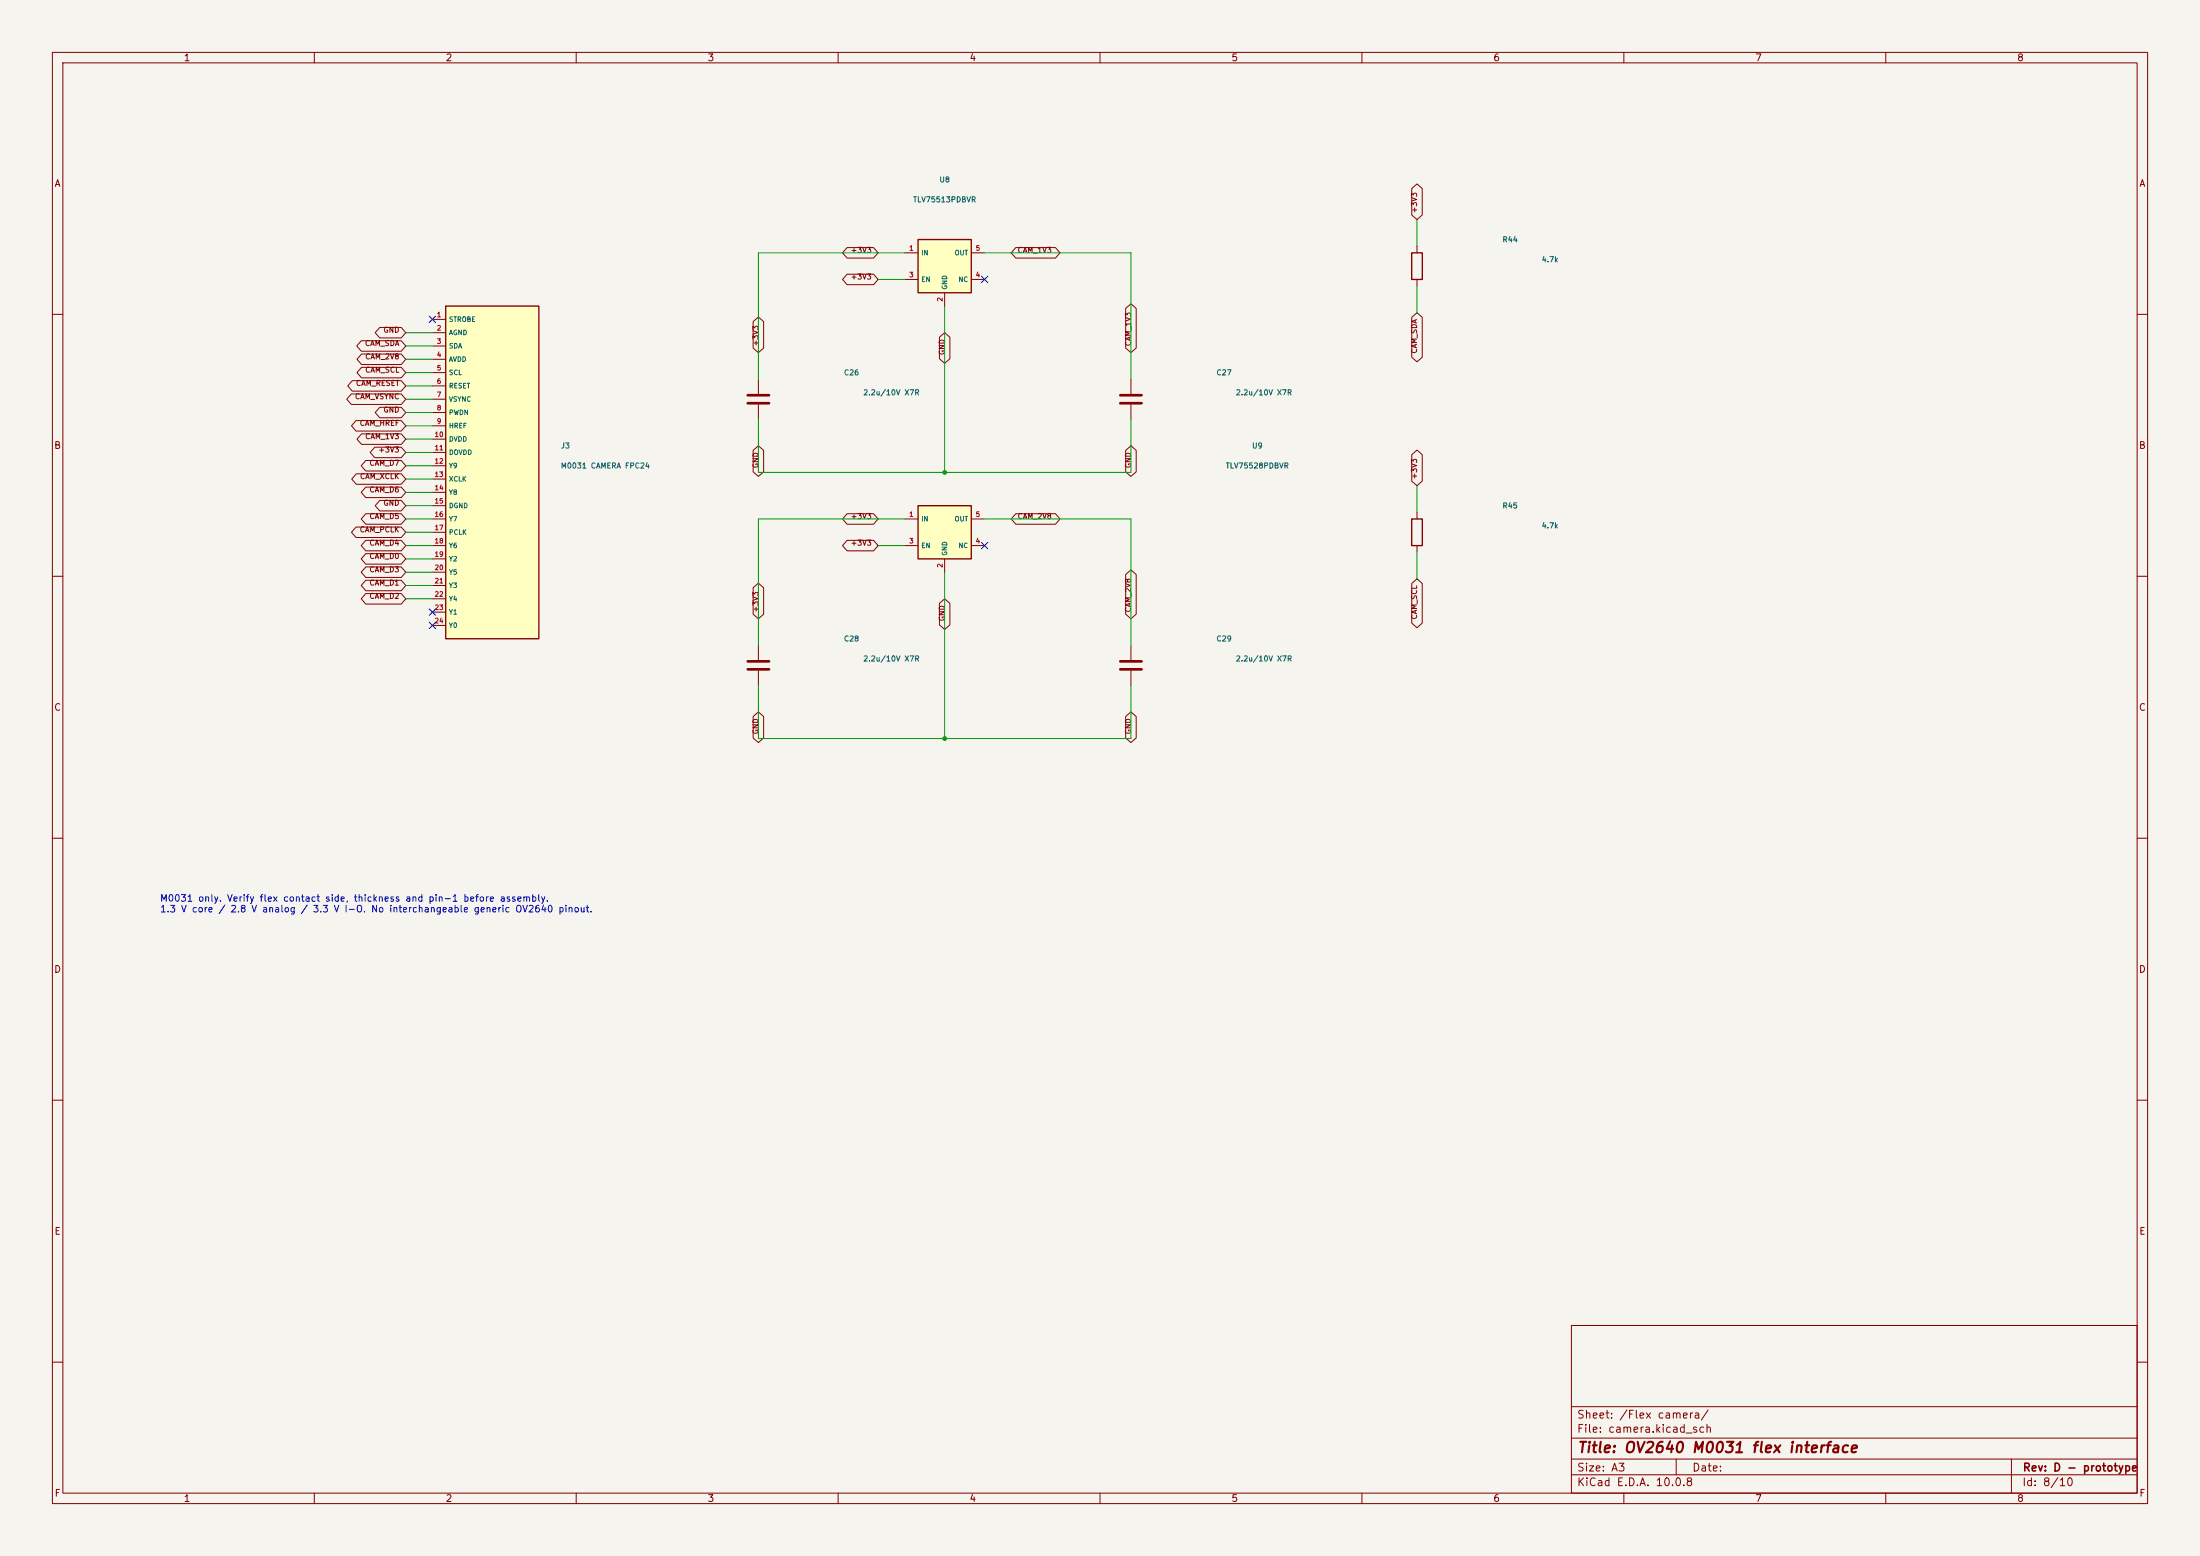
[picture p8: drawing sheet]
(kicad_sch (version 20230121) (generator "eeschema") (paper "A3") (title_block (title "OV2640 M0031 flex interface") (rev "D - prototype")) (lib_symbols (symbol "UGV:Device__R" (pin_numbers hide) (pin_names (offset 0)) (in_bom yes) (on_board yes) (property "Reference" "R" (at 2.032 0 90) (effects (font (size 1.27 1.27)))) (property "Value" "R" (at 0 0 90) (effects (font (size 1.27 1.27)))) (property "Footprint" "" (at -1.778 0 90) (effects (font (size 1.27 1.27)) hide)) (property "Datasheet" "~" (at 0 0 0) (effects (font (size 1.27 1.27)) hide)) (property "ki_keywords" "R res resistor" (at 0 0 0) (effects (font (size 1.27 1.27)) hide)) (property "ki_description" "Resistor" (at 0 0 0) (effects (font (size 1.27 1.27)) hide)) (property "ki_fp_filters" "R_*" (at 0 0 0) (effects (font (size 1.27 1.27)) hide)) (symbol "Device__R_0_1" (rectangle (start -1.016 -2.54) (end 1.016 2.54) (stroke (width 0.254) (type default)) (fill (type none)))) (symbol "Device__R_1_1" (pin passive line (at 0 3.81 270) (length 1.27) (name "~" (effects (font (size 1.27 1.27)))) (number "1" (effects (font (size 1.27 1.27))))) (pin passive line (at 0 -3.81 90) (length 1.27) (name "~" (effects (font (size 1.27 1.27)))) (number "2" (effects (font (size 1.27 1.27)))))))(symbol "UGV:Camera_FPC24" (in_bom yes) (on_board yes)(property "Reference" "U" (at 0 8 0) (effects (font (size 1 1))))(property "Value" "Camera_FPC24" (at 0 6 0) (effects (font (size 1 1))))(symbol "Camera_FPC24_0_1" (rectangle (start -5.08 31.75) (end 12.7 -31.75) (stroke (width 0.254) (type default)) (fill (type background))))(symbol "Camera_FPC24_1_1"(pin passive line (at -7.62 29.21 0) (length 2.54) (name "STROBE" (effects (font (size 0.9 0.9)))) (number "1" (effects (font (size 0.9 0.9)))))(pin passive line (at -7.62 26.67 0) (length 2.54) (name "AGND" (effects (font (size 0.9 0.9)))) (number "2" (effects (font (size 0.9 0.9)))))(pin passive line (at -7.62 24.130000000000003 0) (length 2.54) (name "SDA" (effects (font (size 0.9 0.9)))) (number "3" (effects (font (size 0.9 0.9)))))(pin passive line (at -7.62 21.59 0) (length 2.54) (name "AVDD" (effects (font (size 0.9 0.9)))) (number "4" (effects (font (size 0.9 0.9)))))(pin passive line (at -7.62 19.05 0) (length 2.54) (name "SCL" (effects (font (size 0.9 0.9)))) (number "5" (effects (font (size 0.9 0.9)))))(pin passive line (at -7.62 16.51 0) (length 2.54) (name "RESET" (effects (font (size 0.9 0.9)))) (number "6" (effects (font (size 0.9 0.9)))))(pin passive line (at -7.62 13.97 0) (length 2.54) (name "VSYNC" (effects (font (size 0.9 0.9)))) (number "7" (effects (font (size 0.9 0.9)))))(pin passive line (at -7.62 11.43 0) (length 2.54) (name "PWDN" (effects (font (size 0.9 0.9)))) (number "8" (effects (font (size 0.9 0.9)))))(pin passive line (at -7.62 8.89 0) (length 2.54) (name "HREF" (effects (font (size 0.9 0.9)))) (number "9" (effects (font (size 0.9 0.9)))))(pin passive line (at -7.62 6.350000000000001 0) (length 2.54) (name "DVDD" (effects (font (size 0.9 0.9)))) (number "10" (effects (font (size 0.9 0.9)))))(pin passive line (at -7.62 3.8100000000000023 0) (length 2.54) (name "DOVDD" (effects (font (size 0.9 0.9)))) (number "11" (effects (font (size 0.9 0.9)))))(pin passive line (at -7.62 1.2699999999999996 0) (length 2.54) (name "Y9" (effects (font (size 0.9 0.9)))) (number "12" (effects (font (size 0.9 0.9)))))(pin passive line (at -7.62 -1.2699999999999996 0) (length 2.54) (name "XCLK" (effects (font (size 0.9 0.9)))) (number "13" (effects (font (size 0.9 0.9)))))(pin passive line (at -7.62 -3.8100000000000023 0) (length 2.54) (name "Y8" (effects (font (size 0.9 0.9)))) (number "14" (effects (font (size 0.9 0.9)))))(pin passive line (at -7.62 -6.350000000000001 0) (length 2.54) (name "DGND" (effects (font (size 0.9 0.9)))) (number "15" (effects (font (size 0.9 0.9)))))(pin passive line (at -7.62 -8.89 0) (length 2.54) (name "Y7" (effects (font (size 0.9 0.9)))) (number "16" (effects (font (size 0.9 0.9)))))(pin passive line (at -7.62 -11.43 0) (length 2.54) (name "PCLK" (effects (font (size 0.9 0.9)))) (number "17" (effects (font (size 0.9 0.9)))))(pin passive line (at -7.62 -13.969999999999999 0) (length 2.54) (name "Y6" (effects (font (size 0.9 0.9)))) (number "18" (effects (font (size 0.9 0.9)))))(pin passive line (at -7.62 -16.509999999999998 0) (length 2.54) (name "Y2" (effects (font (size 0.9 0.9)))) (number "19" (effects (font (size 0.9 0.9)))))(pin passive line (at -7.62 -19.049999999999997 0) (length 2.54) (name "Y5" (effects (font (size 0.9 0.9)))) (number "20" (effects (font (size 0.9 0.9)))))(pin passive line (at -7.62 -21.589999999999996 0) (length 2.54) (name "Y3" (effects (font (size 0.9 0.9)))) (number "21" (effects (font (size 0.9 0.9)))))(pin passive line (at -7.62 -24.130000000000003 0) (length 2.54) (name "Y4" (effects (font (size 0.9 0.9)))) (number "22" (effects (font (size 0.9 0.9)))))(pin passive line (at -7.62 -26.67 0) (length 2.54) (name "Y1" (effects (font (size 0.9 0.9)))) (number "23" (effects (font (size 0.9 0.9)))))(pin passive line (at -7.62 -29.21 0) (length 2.54) (name "Y0" (effects (font (size 0.9 0.9)))) (number "24" (effects (font (size 0.9 0.9)))))))(symbol "UGV:TLV755P_DBV" (in_bom yes) (on_board yes)(property "Reference" "U" (at 0 8 0) (effects (font (size 1 1))))(property "Value" "TLV755P_DBV" (at 0 6 0) (effects (font (size 1 1))))(symbol "TLV755P_DBV_0_1" (rectangle (start -5.08 5.08) (end 5.08 -5.08) (stroke (width 0.254) (type default)) (fill (type background))))(symbol "TLV755P_DBV_1_1"(pin power_in line (at -7.62 2.54 0) (length 2.54) (name "IN" (effects (font (size 0.9 0.9)))) (number "1" (effects (font (size 0.9 0.9)))))(pin power_in line (at 0 -7.62 90) (length 2.54) (name "GND" (effects (font (size 0.9 0.9)))) (number "2" (effects (font (size 0.9 0.9)))))(pin input line (at -7.62 -2.54 0) (length 2.54) (name "EN" (effects (font (size 0.9 0.9)))) (number "3" (effects (font (size 0.9 0.9)))))(pin passive line (at 7.62 -2.54 180) (length 2.54) (name "NC" (effects (font (size 0.9 0.9)))) (number "4" (effects (font (size 0.9 0.9)))))(pin power_out line (at 7.62 2.54 180) (length 2.54) (name "OUT" (effects (font (size 0.9 0.9)))) (number "5" (effects (font (size 0.9 0.9)))))))(symbol "UGV:Device__C" (pin_numbers hide) (pin_names (offset 0.254)) (in_bom yes) (on_board yes) (property "Reference" "C" (at 0.635 2.54 0) (effects (font (size 1.27 1.27)) (justify left))) (property "Value" "C" (at 0.635 -2.54 0) (effects (font (size 1.27 1.27)) (justify left))) (property "Footprint" "" (at 0.9652 -3.81 0) (effects (font (size 1.27 1.27)) hide)) (property "Datasheet" "~" (at 0 0 0) (effects (font (size 1.27 1.27)) hide)) (property "ki_keywords" "cap capacitor" (at 0 0 0) (effects (font (size 1.27 1.27)) hide)) (property "ki_description" "Unpolarized capacitor" (at 0 0 0) (effects (font (size 1.27 1.27)) hide)) (property "ki_fp_filters" "C_*" (at 0 0 0) (effects (font (size 1.27 1.27)) hide)) (symbol "Device__C_0_1" (polyline (pts (xy -2.032 -0.762) (xy 2.032 -0.762)) (stroke (width 0.508) (type default)) (fill (type none))) (polyline (pts (xy -2.032 0.762) (xy 2.032 0.762)) (stroke (width 0.508) (type default)) (fill (type none)))) (symbol "Device__C_1_1" (pin passive line (at 0 3.81 270) (length 2.794) (name "~" (effects (font (size 1.27 1.27)))) (number "1" (effects (font (size 1.27 1.27))))) (pin passive line (at 0 -3.81 90) (length 2.794) (name "~" (effects (font (size 1.27 1.27)))) (number "2" (effects (font (size 1.27 1.27))))))))(symbol (lib_id "UGV:Camera_FPC24") (at 90.17 90.17 0) (unit 1) (in_bom yes) (on_board yes) (dnp no)(property "Reference" "J3" (at 107.95 85.09 0) (effects (font (size 1 1))))(property "Value" "M0031 CAMERA FPC24" (at 115.57 88.9 0) (effects (font (size 1 1))))(property "Footprint" "UGV:Camera_FH12_24" (at 90.17 90.17 0) (effects (font (size 1 1)) hide))(pin "1")(pin "2")(pin "3")(pin "4")(pin "5")(pin "6")(pin "7")(pin "8")(pin "9")(pin "10")(pin "11")(pin "12")(pin "13")(pin "14")(pin "15")(pin "16")(pin "17")(pin "18")(pin "19")(pin "20")(pin "21")(pin "22")(pin "23")(pin "24"))(no_connect (at 82.55 60.96))(wire (pts (xy 82.55 63.5) (xy 77.47 63.5)) (stroke (width 0) (type default))) (global_label "GND" (shape bidirectional) (at 77.47 63.5 180) (effects (font (size 1 1)) (justify right bottom)))(wire (pts (xy 82.55 66.03999999999999) (xy 77.47 66.04)) (stroke (width 0) (type default))) (global_label "CAM_SDA" (shape bidirectional) (at 77.47 66.04 180) (effects (font (size 1 1)) (justify right bottom)))(wire (pts (xy 82.55 68.58) (xy 77.47 68.58)) (stroke (width 0) (type default))) (global_label "CAM_2V8" (shape bidirectional) (at 77.47 68.58 180) (effects (font (size 1 1)) (justify right bottom)))(wire (pts (xy 82.55 71.12) (xy 77.47 71.12)) (stroke (width 0) (type default))) (global_label "CAM_SCL" (shape bidirectional) (at 77.47 71.12 180) (effects (font (size 1 1)) (justify right bottom)))(wire (pts (xy 82.55 73.66) (xy 77.47 73.66)) (stroke (width 0) (type default))) (global_label "CAM_RESET" (shape bidirectional) (at 77.47 73.66 180) (effects (font (size 1 1)) (justify right bottom)))(wire (pts (xy 82.55 76.2) (xy 77.47 76.2)) (stroke (width 0) (type default))) (global_label "CAM_VSYNC" (shape bidirectional) (at 77.47 76.2 180) (effects (font (size 1 1)) (justify right bottom)))(wire (pts (xy 82.55 78.74000000000001) (xy 77.47 78.74)) (stroke (width 0) (type default))) (global_label "GND" (shape bidirectional) (at 77.47 78.74 180) (effects (font (size 1 1)) (justify right bottom)))(wire (pts (xy 82.55 81.28) (xy 77.47 81.28)) (stroke (width 0) (type default))) (global_label "CAM_HREF" (shape bidirectional) (at 77.47 81.28 180) (effects (font (size 1 1)) (justify right bottom)))(wire (pts (xy 82.55 83.82) (xy 77.47 83.82)) (stroke (width 0) (type default))) (global_label "CAM_1V3" (shape bidirectional) (at 77.47 83.82 180) (effects (font (size 1 1)) (justify right bottom)))(wire (pts (xy 82.55 86.36) (xy 77.47 86.36)) (stroke (width 0) (type default))) (global_label "+3V3" (shape bidirectional) (at 77.47 86.36 180) (effects (font (size 1 1)) (justify right bottom)))(wire (pts (xy 82.55 88.9) (xy 77.47 88.9)) (stroke (width 0) (type default))) (global_label "CAM_D7" (shape bidirectional) (at 77.47 88.9 180) (effects (font (size 1 1)) (justify right bottom)))(wire (pts (xy 82.55 91.44) (xy 77.47 91.44)) (stroke (width 0) (type default))) (global_label "CAM_XCLK" (shape bidirectional) (at 77.47 91.44 180) (effects (font (size 1 1)) (justify right bottom)))(wire (pts (xy 82.55 93.98) (xy 77.47 93.98)) (stroke (width 0) (type default))) (global_label "CAM_D6" (shape bidirectional) (at 77.47 93.98 180) (effects (font (size 1 1)) (justify right bottom)))(wire (pts (xy 82.55 96.52000000000001) (xy 77.47 96.52)) (stroke (width 0) (type default))) (global_label "GND" (shape bidirectional) (at 77.47 96.52 180) (effects (font (size 1 1)) (justify right bottom)))(wire (pts (xy 82.55 99.06) (xy 77.47 99.06)) (stroke (width 0) (type default))) (global_label "CAM_D5" (shape bidirectional) (at 77.47 99.06 180) (effects (font (size 1 1)) (justify right bottom)))(wire (pts (xy 82.55 101.6) (xy 77.47 101.6)) (stroke (width 0) (type default))) (global_label "CAM_PCLK" (shape bidirectional) (at 77.47 101.6 180) (effects (font (size 1 1)) (justify right bottom)))(wire (pts (xy 82.55 104.14) (xy 77.47 104.14)) (stroke (width 0) (type default))) (global_label "CAM_D4" (shape bidirectional) (at 77.47 104.14 180) (effects (font (size 1 1)) (justify right bottom)))(wire (pts (xy 82.55 106.68) (xy 77.47 106.68)) (stroke (width 0) (type default))) (global_label "CAM_D0" (shape bidirectional) (at 77.47 106.68 180) (effects (font (size 1 1)) (justify right bottom)))(wire (pts (xy 82.55 109.22) (xy 77.47 109.22)) (stroke (width 0) (type default))) (global_label "CAM_D3" (shape bidirectional) (at 77.47 109.22 180) (effects (font (size 1 1)) (justify right bottom)))(wire (pts (xy 82.55 111.75999999999999) (xy 77.47 111.76)) (stroke (width 0) (type default))) (global_label "CAM_D1" (shape bidirectional) (at 77.47 111.76 180) (effects (font (size 1 1)) (justify right bottom)))(wire (pts (xy 82.55 114.30000000000001) (xy 77.47 114.3)) (stroke (width 0) (type default))) (global_label "CAM_D2" (shape bidirectional) (at 77.47 114.3 180) (effects (font (size 1 1)) (justify right bottom)))(no_connect (at 82.55 116.84))(no_connect (at 82.55 119.38))(symbol (lib_id "UGV:TLV755P_DBV") (at 180.34 50.8 0) (unit 1) (in_bom yes) (on_board yes) (dnp no)(property "Reference" "U8" (at 180.34 34.29 0) (effects (font (size 1 1))))(property "Value" "TLV75513PDBVR" (at 180.34 38.1 0) (effects (font (size 1 1))))(property "Footprint" "UGV:Camera_SOT23_5" (at 180.34 50.8 0) (effects (font (size 1 1)) hide))(pin "1")(pin "2")(pin "3")(pin "4")(pin "5"))(wire (pts (xy 172.72 48.26) (xy 167.64 48.26)) (stroke (width 0) (type default))) (global_label "+3V3" (shape bidirectional) (at 167.64 48.26 180) (effects (font (size 1 1)) (justify right bottom)))(wire (pts (xy 180.34 58.419999999999995) (xy 180.34 63.5)) (stroke (width 0) (type default))) (global_label "GND" (shape bidirectional) (at 180.34 63.5 270) (effects (font (size 1 1)) (justify right bottom)))(wire (pts (xy 172.72 53.339999999999996) (xy 167.64 53.34)) (stroke (width 0) (type default))) (global_label "+3V3" (shape bidirectional) (at 167.64 53.34 180) (effects (font (size 1 1)) (justify right bottom)))(no_connect (at 187.96 53.339999999999996))(wire (pts (xy 187.96 48.26) (xy 193.04 48.26)) (stroke (width 0) (type default))) (global_label "CAM_1V3" (shape bidirectional) (at 193.04 48.26 0) (effects (font (size 1 1)) (justify left bottom)))(symbol (lib_id "UGV:TLV755P_DBV") (at 180.34 101.6 0) (unit 1) (in_bom yes) (on_board yes) (dnp no)(property "Reference" "U9" (at 240.03 85.09 0) (effects (font (size 1 1))))(property "Value" "TLV75528PDBVR" (at 240.03 88.9 0) (effects (font (size 1 1))))(property "Footprint" "UGV:Camera_SOT23_5" (at 180.34 101.6 0) (effects (font (size 1 1)) hide))(pin "1")(pin "2")(pin "3")(pin "4")(pin "5"))(wire (pts (xy 172.72 99.05999999999999) (xy 167.64 99.06)) (stroke (width 0) (type default))) (global_label "+3V3" (shape bidirectional) (at 167.64 99.06 180) (effects (font (size 1 1)) (justify right bottom)))(wire (pts (xy 180.34 109.22) (xy 180.34 114.3)) (stroke (width 0) (type default))) (global_label "GND" (shape bidirectional) (at 180.34 114.3 270) (effects (font (size 1 1)) (justify right bottom)))(wire (pts (xy 172.72 104.14) (xy 167.64 104.14)) (stroke (width 0) (type default))) (global_label "+3V3" (shape bidirectional) (at 167.64 104.14 180) (effects (font (size 1 1)) (justify right bottom)))(no_connect (at 187.96 104.14))(wire (pts (xy 187.96 99.05999999999999) (xy 193.04 99.06)) (stroke (width 0) (type default))) (global_label "CAM_2V8" (shape bidirectional) (at 193.04 99.06 0) (effects (font (size 1 1)) (justify left bottom)))(symbol (lib_id "UGV:Device__C") (at 144.78 76.2 0) (unit 1) (in_bom yes) (on_board yes) (dnp no)(property "Reference" "C26" (at 162.56 71.12 0) (effects (font (size 1 1))))(property "Value" "2.2u/10V X7R" (at 170.18 74.93 0) (effects (font (size 1 1))))(property "Footprint" "UGV:Capacitor_SMD__C_0603_1608Metric" (at 144.78 76.2 0) (effects (font (size 1 1)) hide))(pin "1")(pin "2"))(wire (pts (xy 144.78 72.39) (xy 144.78 67.31)) (stroke (width 0) (type default))) (global_label "+3V3" (shape bidirectional) (at 144.78 67.31 90) (effects (font (size 1 1)) (justify left bottom)))(wire (pts (xy 144.78 80.01) (xy 144.78 85.09)) (stroke (width 0) (type default))) (global_label "GND" (shape bidirectional) (at 144.78 85.09 270) (effects (font (size 1 1)) (justify right bottom)))(symbol (lib_id "UGV:Device__C") (at 215.9 76.2 0) (unit 1) (in_bom yes) (on_board yes) (dnp no)(property "Reference" "C27" (at 233.68 71.12 0) (effects (font (size 1 1))))(property "Value" "2.2u/10V X7R" (at 241.3 74.93 0) (effects (font (size 1 1))))(property "Footprint" "UGV:Capacitor_SMD__C_0603_1608Metric" (at 215.9 76.2 0) (effects (font (size 1 1)) hide))(pin "1")(pin "2"))(wire (pts (xy 215.9 72.39) (xy 215.9 67.31)) (stroke (width 0) (type default))) (global_label "CAM_1V3" (shape bidirectional) (at 215.9 67.31 90) (effects (font (size 1 1)) (justify left bottom)))(wire (pts (xy 215.9 80.01) (xy 215.9 85.09)) (stroke (width 0) (type default))) (global_label "GND" (shape bidirectional) (at 215.9 85.09 270) (effects (font (size 1 1)) (justify right bottom)))(symbol (lib_id "UGV:Device__C") (at 144.78 127 0) (unit 1) (in_bom yes) (on_board yes) (dnp no)(property "Reference" "C28" (at 162.56 121.92 0) (effects (font (size 1 1))))(property "Value" "2.2u/10V X7R" (at 170.18 125.73 0) (effects (font (size 1 1))))(property "Footprint" "UGV:Capacitor_SMD__C_0603_1608Metric" (at 144.78 127 0) (effects (font (size 1 1)) hide))(pin "1")(pin "2"))(wire (pts (xy 144.78 123.19) (xy 144.78 118.11)) (stroke (width 0) (type default))) (global_label "+3V3" (shape bidirectional) (at 144.78 118.11 90) (effects (font (size 1 1)) (justify left bottom)))(wire (pts (xy 144.78 130.81) (xy 144.78 135.89)) (stroke (width 0) (type default))) (global_label "GND" (shape bidirectional) (at 144.78 135.89 270) (effects (font (size 1 1)) (justify right bottom)))(symbol (lib_id "UGV:Device__C") (at 215.9 127 0) (unit 1) (in_bom yes) (on_board yes) (dnp no)(property "Reference" "C29" (at 233.68 121.92 0) (effects (font (size 1 1))))(property "Value" "2.2u/10V X7R" (at 241.3 125.73 0) (effects (font (size 1 1))))(property "Footprint" "UGV:Capacitor_SMD__C_0603_1608Metric" (at 215.9 127 0) (effects (font (size 1 1)) hide))(pin "1")(pin "2"))(wire (pts (xy 215.9 123.19) (xy 215.9 118.11)) (stroke (width 0) (type default))) (global_label "CAM_2V8" (shape bidirectional) (at 215.9 118.11 90) (effects (font (size 1 1)) (justify left bottom)))(wire (pts (xy 215.9 130.81) (xy 215.9 135.89)) (stroke (width 0) (type default))) (global_label "GND" (shape bidirectional) (at 215.9 135.89 270) (effects (font (size 1 1)) (justify right bottom)))(symbol (lib_id "UGV:Device__R") (at 270.51 50.8 0) (unit 1) (in_bom yes) (on_board yes) (dnp no)(property "Reference" "R44" (at 288.28999999999996 45.72 0) (effects (font (size 1 1))))(property "Value" "4.7k" (at 295.90999999999997 49.529999999999994 0) (effects (font (size 1 1))))(property "Footprint" "UGV:Resistor_SMD__R_0603_1608Metric" (at 270.51 50.8 0) (effects (font (size 1 1)) hide))(pin "1")(pin "2"))(wire (pts (xy 270.51 46.989999999999995) (xy 270.51 41.91)) (stroke (width 0) (type default))) (global_label "+3V3" (shape bidirectional) (at 270.51 41.91 90) (effects (font (size 1 1)) (justify left bottom)))(wire (pts (xy 270.51 54.61) (xy 270.51 59.69)) (stroke (width 0) (type default))) (global_label "CAM_SDA" (shape bidirectional) (at 270.51 59.69 270) (effects (font (size 1 1)) (justify right bottom)))(symbol (lib_id "UGV:Device__R") (at 270.51 101.6 0) (unit 1) (in_bom yes) (on_board yes) (dnp no)(property "Reference" "R45" (at 288.28999999999996 96.52 0) (effects (font (size 1 1))))(property "Value" "4.7k" (at 295.90999999999997 100.33 0) (effects (font (size 1 1))))(property "Footprint" "UGV:Resistor_SMD__R_0603_1608Metric" (at 270.51 101.6 0) (effects (font (size 1 1)) hide))(pin "1")(pin "2"))(wire (pts (xy 270.51 97.78999999999999) (xy 270.51 92.71)) (stroke (width 0) (type default))) (global_label "+3V3" (shape bidirectional) (at 270.51 92.71 90) (effects (font (size 1 1)) (justify left bottom)))(wire (pts (xy 270.51 105.41) (xy 270.51 110.49)) (stroke (width 0) (type default))) (global_label "CAM_SCL" (shape bidirectional) (at 270.51 110.49 270) (effects (font (size 1 1)) (justify right bottom)))(text "M0031 only. Verify flex contact side, thickness and pin-1 before assembly.\n1.3 V core / 2.8 V analog / 3.3 V I-O. No interchangeable generic OV2640 pinout." (at 30.48 172.72 0) (effects (font (size 1.27 1.27)) (justify left)))(wire (pts (xy 144.78 67.31) (xy 144.78 48.26)) (stroke (width 0) (type default)))(wire (pts (xy 144.78 48.26) (xy 167.64 48.26)) (stroke (width 0) (type default)))(wire (pts (xy 215.9 67.31) (xy 215.9 48.26)) (stroke (width 0) (type default)))(wire (pts (xy 215.9 48.26) (xy 193.04 48.26)) (stroke (width 0) (type default)))(wire (pts (xy 144.78 85.09) (xy 144.78 90.17)) (stroke (width 0) (type default)))(wire (pts (xy 215.9 85.09) (xy 215.9 90.17)) (stroke (width 0) (type default)))(wire (pts (xy 144.78 90.17) (xy 180.34 90.17)) (stroke (width 0) (type default)))(wire (pts (xy 180.34 90.17) (xy 215.9 90.17)) (stroke (width 0) (type default)))(wire (pts (xy 180.34 63.5) (xy 180.34 90.17)) (stroke (width 0) (type default)))(junction (at 180.34 90.17) (diameter 0) (color 0 0 0 0))(wire (pts (xy 144.78 118.11) (xy 144.78 99.06)) (stroke (width 0) (type default)))(wire (pts (xy 144.78 99.06) (xy 167.64 99.06)) (stroke (width 0) (type default)))(wire (pts (xy 215.9 118.11) (xy 215.9 99.06)) (stroke (width 0) (type default)))(wire (pts (xy 215.9 99.06) (xy 193.04 99.06)) (stroke (width 0) (type default)))(wire (pts (xy 144.78 135.89) (xy 144.78 140.97)) (stroke (width 0) (type default)))(wire (pts (xy 215.9 135.89) (xy 215.9 140.97)) (stroke (width 0) (type default)))(wire (pts (xy 144.78 140.97) (xy 180.34 140.97)) (stroke (width 0) (type default)))(wire (pts (xy 180.34 140.97) (xy 215.9 140.97)) (stroke (width 0) (type default)))(wire (pts (xy 180.34 114.3) (xy 180.34 140.97)) (stroke (width 0) (type default)))(junction (at 180.34 140.97) (diameter 0) (color 0 0 0 0)))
